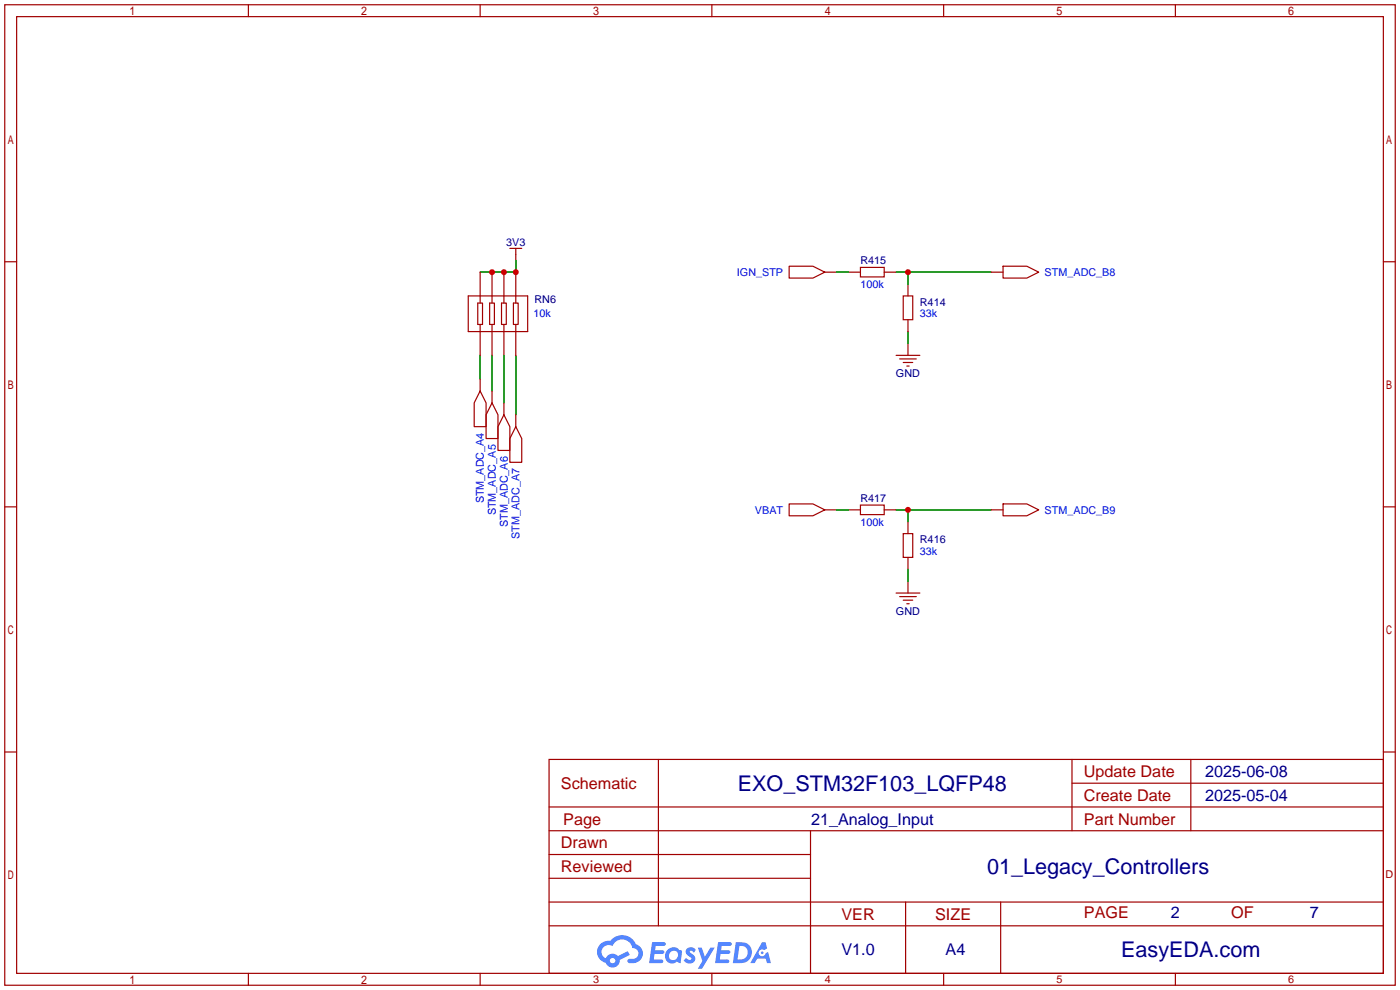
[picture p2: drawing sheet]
<svg xmlns="http://www.w3.org/2000/svg" width="299mm" height="212mm" viewBox="0 0 299 212" stroke-linecap="round" stroke-linejoin="round" font-family="sans-serif">
<g fill="none" stroke="#a10000" stroke-width=".25">
<path d="M1 1h297.2v209.6h-297.2zM3.6 3.6h292.1v204.4h-292.1zM53.1 1v2.6M102.6 1v2.6M152.1 1v2.6M201.7 1v2.6M251.2 1v2.6M1 55.9h2.6M295.7 55.9h2.5M1 108.3h2.6M295.7 108.3h2.5M1 160.7h2.6"/>
<path d="M117.3 162.3h178.4v45.7h-178.4zM117.3 177.5h178.4M117.3 172.5h178.4M140.7 162.3v35.6M173.2 177.5v30.5M229.1 162.3v15.2M229.1 167.4h66.6M254.5 162.3v15.2M295.7 160.7h2.5M117.3 182.6h55.9M117.3 197.9h178.4M117.3 192.8h178.4"/>
<path d="M117.3 187.7h55.9M193.5 192.8v15.2M213.9 192.8v15.2M53.1 208v2.6M102.6 208v2.6M152.1 208v2.6M201.7 208v2.6M251.2 208v2.6"/>
</g>
<g fill="#5487ff">
<path d="M146.9 202.7a1.3 1.3 0 0 1 1.8 .3l-.4 .6a.54 .54 0 0 0-.9-.2l.1 .2a1.34 1.34 0 0 1 1 1.8 1.47 1.47 0 0 1-2.4-.1l.5-.6 .8 .5a.31 .31 0 0 0 .4-.3 .31 .31 0 0 0-.3-.4 1.12 1.12 0 0 1-.6-1.8z"/>
<path d="M149.1 202.5h.9l.6 2 1.2-2h.9l-2.7 4.6h-.9l1-1.7z"/>
<path d="M139.4 201.4h1.6a1.31 1.31 0 0 1 1.2 .2 .4 .4 0 0 1-.3 .5l-1.8 .1-.1 .9h1.6a.4 .4 0 0 1 .4 .4 .4 .4 0 0 1-.4 .4h-1.7l-.2 1.2h1.4a.46 .46 0 0 1 .5 0 .46 .46 0 0 1 .1 .5l-.3 .2h-2.7z"/>
<path d="M153.5 201.4h1.6a1.32 1.32 0 0 1 1.2 .2 .39 .39 0 0 1-.3 .5l-1.8 .1-.1 .9h1.7a.4 .4 0 0 1 .3 .4 .4 .4 0 0 1-.4 .4h-1.7l-.2 1.2h1.4a.46 .46 0 0 1 .5 0 .46 .46 0 0 1 .1 .5l-.3 .2h-2.7z"/>
<path d="M162.9 201.4h.7l.4 1.3-.7 .4a.75 .75 0 0 0-1.1 .3 .75 .75 0 0 0 .5 1 .75 .75 0 0 0 .9-.7l.5-.2 .7 2.3h-.9l-.2-.9h-1.9l-.5 .9h-.9z"/>
<path d="M157.3 201.4l-.7 4.4h1.5a2.27 2.27 0 0 0 2.6-2.2 2.27 2.27 0 0 0-2.7-2.2zM158 202.1a1.5 1.5 0 0 1 1.8 1.6 1.5 1.5 0 0 1-1.9 1.4h-.3z"/>
<path d="M142.7 203a1.6 1.6 0 0 0-.3 2.3 1.6 1.6 0 0 0 2.3 .2l.8 .3 .3-2.4-.2-.3-.4-.1a1.58 1.58 0 0 0-2.5 0zM143.3 203.5a.98 .98 0 0 1 1.6 .4 .98 .98 0 0 1-1.1 1.3 .94 .94 0 0 1-.8-.7 .94 .94 0 0 1 .3-1z"/>
<path d="M128.3 201.8a2.37 2.37 0 0 0 1.2 4 1.54 1.54 0 0 0 1.7 1 1.54 1.54 0 0 0 1.3-1.6l2.1-1.1-.5-.8-2 1a1.57 1.57 0 0 0-2.6 .5 1.5 1.5 0 0 1-.8-2.1 1.5 1.5 0 0 1 2.2-.5 2.23 2.23 0 0 1 2.3-1.4 2.23 2.23 0 0 1 2 1.8 1.16 1.16 0 0 1 1.2 1.1 1.16 1.16 0 0 1-1.1 1.2h-.6a.47 .47 0 0 0-.6 .4 .47 .47 0 0 0 .4 .5 2.17 2.17 0 0 0 2.5-.9 2.17 2.17 0 0 0-.3-2.7l-.8-.4a3.2 3.2 0 0 0-5.5-.7l-1.1 .1zM130.4 205.3a.58 .58 0 0 1 1.1 0 .58 .58 0 0 1-1.1 0z"/>
<circle cx="162.9" cy="203.6" r=".28"/>
</g>
<g fill="none" stroke="#008700" stroke-width=".25">
<path d="M110.2 55.6v2.6h-7.6M178.8 58.2h2.6M191.5 58.2h20.3M194.1 58.2v2.5M102.6 75.9v5.1M105.2 75.9v7.7M107.7 75.9v10.2M110.2 75.9v12.7M194.1 70.9v2.5M178.8 109h2.6M191.5 109h20.3M194.1 109v2.5"/>
<path d="M194.1 121.7v2.5"/>
</g>
<g fill="none" stroke="#a10000" stroke-width=".25">
<path d="M102.6 58.2v6.6M105.2 58.2v6.6M107.7 58.2v6.6M109 53.1h2.5M110.2 53.1v2.5M110.2 58.2v6.6M168.7 56.9h5l2.6 1.3-2.6 1.2h-5zM176.3 58.2h2.5M181.4 58.2h2.5M183.9 57.2h5.1v2h-5.1zM189 58.2h2.5M211.8 58.2h2.6"/>
<path d="M214.4 56.9h5.1l2.5 1.3-2.5 1.2h-5.1zM100.1 63.2h12.7v7.7h-12.7zM102.1 64.8h1v4.5h-1zM102.6 69.3v6.6M104.6 64.8h1.1v4.5h-1.1zM105.2 69.3v6.6M107.2 64.8h1v4.5h-1zM107.7 69.3v6.6M109.7 64.8h1v4.5h-1zM110.2 69.3v6.6M191.5 75.9h5.1M192.3 76.7h3.5"/>
<path d="M193 63.2h2.1v5.1h-2.1zM193 77.5h2.1M193.8 78.2h.5M194.1 60.7v2.5M194.1 68.3v2.6M194.1 73.4v2.5M102.6 83.6l1.3 2.5v5.1h-2.6v-5.1zM102.6 81v2.6M105.2 86.1l1.2 2.5v5.1h-2.5v-5.1zM105.2 83.6v2.5M107.7 88.6l1.3 2.6v5.1h-2.6v-5.1zM107.7 86.1v2.5"/>
<path d="M110.2 91.2l1.3 2.5v5.1h-2.5v-5.1zM110.2 88.6v2.6M168.7 107.7h5l2.6 1.3-2.6 1.2h-5zM176.3 109h2.5M181.4 109h2.5M183.9 107.9h5.1v2.1h-5.1zM189 109h2.5M193 114h2.1v5.1h-2.1zM194.1 111.5v2.5M194.1 119.1v2.6M211.8 109h2.6M214.4 107.7h5.1l2.5 1.3-2.5 1.2h-5.1z"/>
<path d="M191.5 126.7h5.1M192.3 127.5h3.5M193 128.3h2.1M193.8 129h.5M194.1 124.2v2.5"/>
</g>
<g fill="#c00">
<circle cx="110.2" cy="58.2" r=".63"/>
<circle cx="107.7" cy="58.2" r=".63"/>
<circle cx="105.2" cy="58.2" r=".63"/>
<circle cx="194.1" cy="58.2" r=".63"/>
<circle cx="194.1" cy="109" r=".63"/>
</g>
<g font-size="4.6" fill="#000080">
<text x="157.7" y="169">EXO_STM32F103_LQFP48</text>
<text x="211" y="186.8">01_Legacy_Controllers</text>
<text x="239.6" y="204.6">EasyEDA.com</text>
</g>
<g font-size="3.5" fill="#a00000">
<text x="231.6" y="166.1">Update Date</text>
<text x="119.9" y="168.6">Schematic</text>
<text x="231.6" y="171.1">Create Date</text>
<text x="120.4" y="176.2">Page</text>
<text x="231.6" y="176.2">Part Number</text>
<text x="119.9" y="181.3">Drawn</text>
<text x="119.9" y="186.4">Reviewed</text>
<text x="179.8" y="196.5">VER</text>
<text x="199.9" y="196.5">SIZE</text>
<text x="231.6" y="196.3">PAGE</text>
<text x="263.1" y="196.3">OF</text>
</g>
<g font-size="3.5" fill="#000080">
<text x="257.6" y="166.1">2025-06-08</text>
<text x="257.6" y="171.1">2025-05-04</text>
<text x="173.3" y="176.2">21_Analog_Input</text>
<text x="250.2" y="196.3">2</text>
<text x="280" y="196.3">7</text>
<text x="179.8" y="204.2">V1.0</text>
<text x="202.1" y="204.2">A4</text>
</g>
<g font-size="2.3" fill="#000080">
<text x="108.2" y="52.6">3V3</text>
<text x="183.9" y="56.4">R415</text>
<text x="114.2" y="64.8">RN6</text>
<text x="196.6" y="65.3">R414</text>
<text x="191.5" y="80.6">GND</text>
<text x="183.9" y="107.2">R417</text>
<text x="196.6" y="116.1">R416</text>
<text x="191.5" y="131.4">GND</text>
</g>
<g font-size="2.3" fill="#00f">
<text x="157.5" y="59">IGN_STP</text>
<text x="223.3" y="59">STM_ADC_B8</text>
<text x="183.9" y="61.5">100k</text>
<text x="114" y="67.8">10k</text>
<text x="196.6" y="67.8">33k</text>
<text x="103.4" y="107.6" transform="rotate(-90 103.4 107.6)">STM_ADC_A4</text>
<text x="106" y="110.1" transform="rotate(-90 106 110.1)">STM_ADC_A5</text>
<text x="108.5" y="112.7" transform="rotate(-90 108.5 112.7)">STM_ADC_A6</text>
<text x="161.4" y="109.8">VBAT</text>
<text x="183.9" y="112.3">100k</text>
<text x="223.3" y="109.8">STM_ADC_B9</text>
<text x="111" y="115.2" transform="rotate(-90 111 115.2)">STM_ADC_A7</text>
<text x="196.6" y="118.6">33k</text>
</g>
<g font-size="2.3" fill="#a00000">
<text x="296.1" y="187.7">D</text>
<text x="126.7" y="210.1">3</text>
<text x="176.3" y="210.1">4</text>
<text x="225.8" y="210.1">5</text>
<text x="275.3" y="210.1">6</text>
</g>
</svg>
